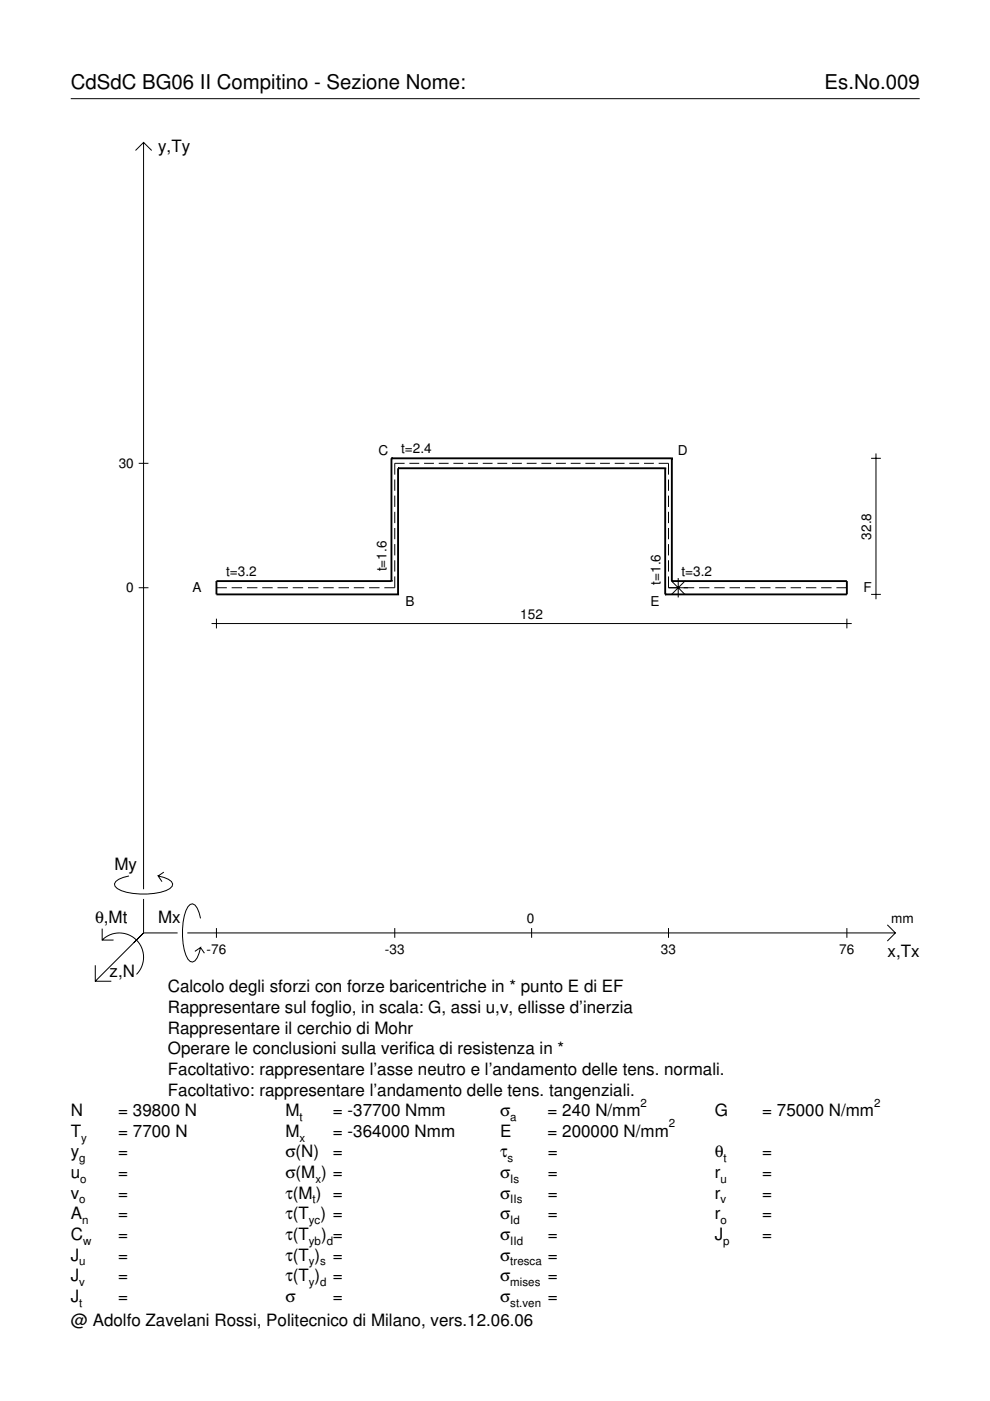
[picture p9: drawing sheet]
<svg xmlns="http://www.w3.org/2000/svg" width="210mm" height="297mm" viewBox="0 0 210 297" stroke-linecap="round" stroke-linejoin="round" font-family="sans-serif">
<g fill="none" stroke="#000" stroke-width=".21">
<path d="M15 20.9h180M28.7 31.9l1.7-1.7 1.8 1.7M30.4 30.2v158.3M29.4 98.2h2.1M85.8 98.2h-2.1v2.4M86.8 98.2h2.1M89.9 98.2h2.1M93 98.2h2.1M96.1 98.2h2.1M99.2 98.2h2.1M102.4 98.2h2M105.5 98.2h2"/>
<path d="M108.6 98.2h2M111.7 98.2h2.1M114.8 98.2h2.1M117.9 98.2h2.1M121 98.2h2.1M124.1 98.2h2.1M127.2 98.2h2.1M130.3 98.2h2.1M133.4 98.2h2.1M136.5 98.2h2.1M139.7 98.2h2v2.4M184.7 97.2h2.1"/>
<path d="M185.7 96.1v31M83.7 101.7v2.4M83.7 105.1v2.4M83.7 108.5v2.4M83.7 111.9v2.4M83.7 115.4v2.4M83.7 118.8v2.4M141.7 101.7v2.4M141.7 105.1v2.4M141.7 108.5v2.4M141.7 111.9v2.4M141.7 115.4v2.4"/>
<path d="M141.7 118.8v2.4M29.4 124.6h2.1M44.9 132.2h135.7M45.9 124.6h2.2M45.9 131.2v2M49.1 124.6h2.2M52.4 124.6h2.2M55.6 124.6h2.2M58.8 124.6h2.2M62.1 124.6h2.2M65.3 124.6h2.2M68.5 124.6h2.2"/>
<path d="M71.8 124.6h2.2M75 124.6h2.2M78.3 124.6h2.2M83.7 122.2v2.4h-2.2M141.7 122.2v2.4h5.5M142.3 123.2l3 2.9M143.8 122.6v4.1M145.3 123.2l-3 2.9M148.2 124.6h2.2M151.4 124.6h2.3M154.7 124.6h2.2M157.9 124.6h2.2"/>
<path d="M161.2 124.6h2.2M164.4 124.6h2.2M167.6 124.6h2.2M170.9 124.6h2.2M174.1 124.6h2.2M177.3 124.6h2.3M179.6 131.2v2M184.7 126h2.1M21.7 199.3a5.1 5.1 0 0 1 7.2 0 5.1 5.1 0 0 1 0 7.3M21.7 196.9v2.4h2.4M27.3 185.7a3.6 3.6 0 0 0-3 1.7l.1 .5a5.6 5.6 0 0 0 3.8 1.5 13.4 13.4 0 0 0 7.8-1l.5-.5 .1-.5a3.6 3.6 0 0 0-3.1-1.7l.8 1.2M30.4 190.6v7.2"/>
<path d="M30.4 197.8l-10.2 10.2M30.4 197.8h7.2M34.7 184.9l-1.2 .8M39.7 197.8h150.1M42.5 194.7a3.6 3.6 0 0 0-1.7-3.1l-.5 .2a5.7 5.7 0 0 0-1.5 3.7 13.3 13.3 0 0 0 1 7.9l.5 .5 .5 .1a3.6 3.6 0 0 0 1.7-3.1l-1.2 .8M45.9 196.8v2M83.7 196.8v2M112.7 196.8v2M141.7 196.8v2M179.6 196.8v2M188.1 196.1l1.7 1.7-1.7 1.7M20.2 204.7v3.3h3.4"/>
<path d="M42.5 200.9l.8 1.2"/>
</g>
<g fill="none" stroke="#000" stroke-width=".4">
<path d="M83 97.2h.1M83 97.2v26M83 97.2h59.4M84.4 99.3h.1M84.4 99.3v26.7M84.4 99.3h56.6M141 99.3h.1M141 99.3v26.7M142.4 97.2h.1M142.4 97.2v26M83 123.2h.1M83 123.2h-37.1v2.8h38.5"/>
<path d="M84.4 126h.1M141 126h.1M142.4 123.2h.1M142.4 123.2h37.2v2.8h-38.6"/>
</g>
<g font-size="4.3">
<text x="15" y="18.9">CdSdC BG06 II Compitino - Sezione Nome:</text>
<text x="174.8" y="18.9">Es.No.009</text>
</g>
<g font-size="3.6">
<text x="33.5" y="32.3">y,Ty</text>
<text x="24.3" y="184.4">My</text>
<text x="20.1" y="195.7">θ,Mt</text>
<text x="33.5" y="195.7">Mx</text>
<text x="188.2" y="203">x,Tx</text>
<text x="23.2" y="207.1">z,N</text>
<text x="35.6" y="210.4">Calcolo degli sforzi con forze baricentriche in * punto E di EF</text>
<text x="35.6" y="214.8">Rappresentare sul foglio, in scala: G, assi u,v, ellisse d’inerzia</text>
<text x="35.6" y="219.2">Rappresentare il cerchio di Mohr</text>
<text x="35.6" y="223.5">Operare le conclusioni sulla verifica di resistenza in *</text>
<text x="35.6" y="227.9">Facoltativo: rappresentare l’asse neutro e l’andamento delle tens. normali.</text>
<text x="35.6" y="232.3">Facoltativo: rappresentare l’andamento delle tens. tangenziali.</text>
<text x="15" y="236.7">N</text>
<text x="25.1" y="236.7">= 39800 N</text>
<text x="60.5" y="236.7">M</text>
<text x="70.6" y="236.7">= -37700 Nmm</text>
<text x="106" y="236.7">σ</text>
<text x="116.1" y="236.7">= 240 N/mm</text>
<text x="151.5" y="236.7">G</text>
<text x="161.6" y="236.7">= 75000 N/mm</text>
<text x="15" y="241">T</text>
<text x="15" y="245.4">y</text>
<text x="25.1" y="241">= 7700 N</text>
<text x="25.1" y="245.4">=</text>
<text x="60.5" y="241">M</text>
<text x="60.5" y="245.4">σ(N)</text>
<text x="70.6" y="241">= -364000 Nmm</text>
<text x="70.6" y="245.4">=</text>
<text x="106" y="241">E</text>
<text x="106" y="245.4">τ</text>
<text x="116.1" y="241">= 200000 N/mm</text>
<text x="116.1" y="245.4">=</text>
<text x="151.5" y="245.4">θ</text>
<text x="161.6" y="245.4">=</text>
<text x="15" y="249.8">u</text>
<text x="25.1" y="249.8">=</text>
<text x="60.5" y="249.8">σ(M ) =</text>
<text x="106" y="249.8">σ</text>
<text x="116.1" y="249.8">=</text>
<text x="151.5" y="249.8">r</text>
<text x="161.6" y="249.8">=</text>
<text x="15" y="254.2">v</text>
<text x="25.1" y="254.2">=</text>
<text x="60.5" y="254.2">τ(M ) =</text>
<text x="106" y="254.2">σ</text>
<text x="116.1" y="254.2">=</text>
<text x="151.5" y="254.2">r</text>
<text x="161.6" y="254.2">=</text>
<text x="15" y="258.5">A</text>
<text x="15" y="262.9">C</text>
<text x="25.1" y="258.5">=</text>
<text x="25.1" y="262.9">=</text>
<text x="60.5" y="262.9">τ(T</text>
<text x="60.5" y="258.5">τ(T ) =</text>
<text x="68.1" y="262.9">) =</text>
<text x="106" y="258.5">σ</text>
<text x="106" y="262.9">σ</text>
<text x="116.1" y="258.5">=</text>
<text x="116.1" y="262.9">=</text>
<text x="151.5" y="258.5">r</text>
<text x="151.5" y="262.9">J</text>
<text x="161.6" y="258.5">=</text>
<text x="161.6" y="262.9">=</text>
<text x="15" y="267.3">J</text>
<text x="25.1" y="267.3">=</text>
<text x="60.5" y="267.3">τ(T )</text>
<text x="70.6" y="267.3">=</text>
<text x="106" y="267.3">σ</text>
<text x="116.1" y="267.3">=</text>
<text x="15" y="271.7">J</text>
<text x="25.1" y="271.7">=</text>
<text x="60.5" y="271.7">τ(T )</text>
<text x="70.6" y="271.7">=</text>
<text x="106" y="271.7">σ</text>
<text x="116.1" y="271.7">=</text>
<text x="15" y="276">J</text>
<text x="15" y="281.2">@ Adolfo Zavelani Rossi, Politecnico di Milano, vers.12.06.06</text>
<text x="25.1" y="276">=</text>
<text x="60.5" y="276">σ</text>
<text x="70.6" y="276">=</text>
<text x="106" y="276">σ</text>
<text x="116.1" y="276">=</text>
</g>
<g font-size="2.9">
<text x="25.2" y="99.2">30</text>
<text x="80.2" y="96.4">C</text>
<text x="85.1" y="96.1">t=2.4</text>
<text x="143.7" y="96.4">D</text>
<text x="184.7" y="114.4" transform="rotate(-90 184.7 114.4)">32.8</text>
<text x="26.8" y="125.6">0</text>
<text x="40.8" y="125.5">A</text>
<text x="47.9" y="122.2">t=3.2</text>
<text x="82" y="121.2" transform="rotate(-90 82 121.2)">t=1.6</text>
<text x="140" y="124" transform="rotate(-90 140 124)">t=1.6</text>
<text x="144.5" y="122.2">t=3.2</text>
<text x="183.1" y="125.5">F</text>
<text x="86" y="128.6">B</text>
<text x="110.3" y="131.2">152</text>
<text x="137.9" y="128.6">E</text>
<text x="111.7" y="195.7">0</text>
<text x="189" y="195.7">mm</text>
<text x="43.8" y="202.2">-76</text>
<text x="81.6" y="202.2">-33</text>
<text x="140.1" y="202.2">33</text>
<text x="178" y="202.2">76</text>
</g>
<g font-size="2.4">
<text x="63.5" y="237.7">t</text>
<text x="108.2" y="237.7">a</text>
<text x="135.8" y="234.7">2</text>
<text x="141.8" y="239">2</text>
<text x="185.3" y="234.7">2</text>
<text x="17.2" y="242">y</text>
<text x="63.5" y="242">x</text>
<text x="16.8" y="246.4">g</text>
<text x="17" y="250.8">o</text>
<text x="66.9" y="250.8">x</text>
<text x="107.6" y="246.4">s</text>
<text x="108.2" y="250.8">Is</text>
<text x="152.7" y="250.8">u</text>
<text x="153.4" y="246.4">t</text>
<text x="16.8" y="255.2">o</text>
<text x="66.3" y="255.2">t</text>
<text x="108.2" y="255.2">IIs</text>
<text x="152.7" y="255.2">v</text>
<text x="17.4" y="259.5">n</text>
<text x="17.6" y="263.9">w</text>
<text x="65.5" y="259.5">yc</text>
<text x="65.5" y="263.9">yb d</text>
<text x="108.2" y="259.5">Id</text>
<text x="108.2" y="263.9">IId</text>
<text x="152.7" y="259.5">o</text>
<text x="153.3" y="263.9">p</text>
<text x="16.8" y="268.3">u</text>
<text x="65.5" y="268.3">y s</text>
<text x="108.2" y="268.3">tresca</text>
<text x="16.8" y="272.7">v</text>
<text x="65.5" y="272.7">y d</text>
<text x="108.2" y="272.7">mises</text>
<text x="16.8" y="277">t</text>
<text x="108.2" y="277">st.ven</text>
</g>
</svg>
